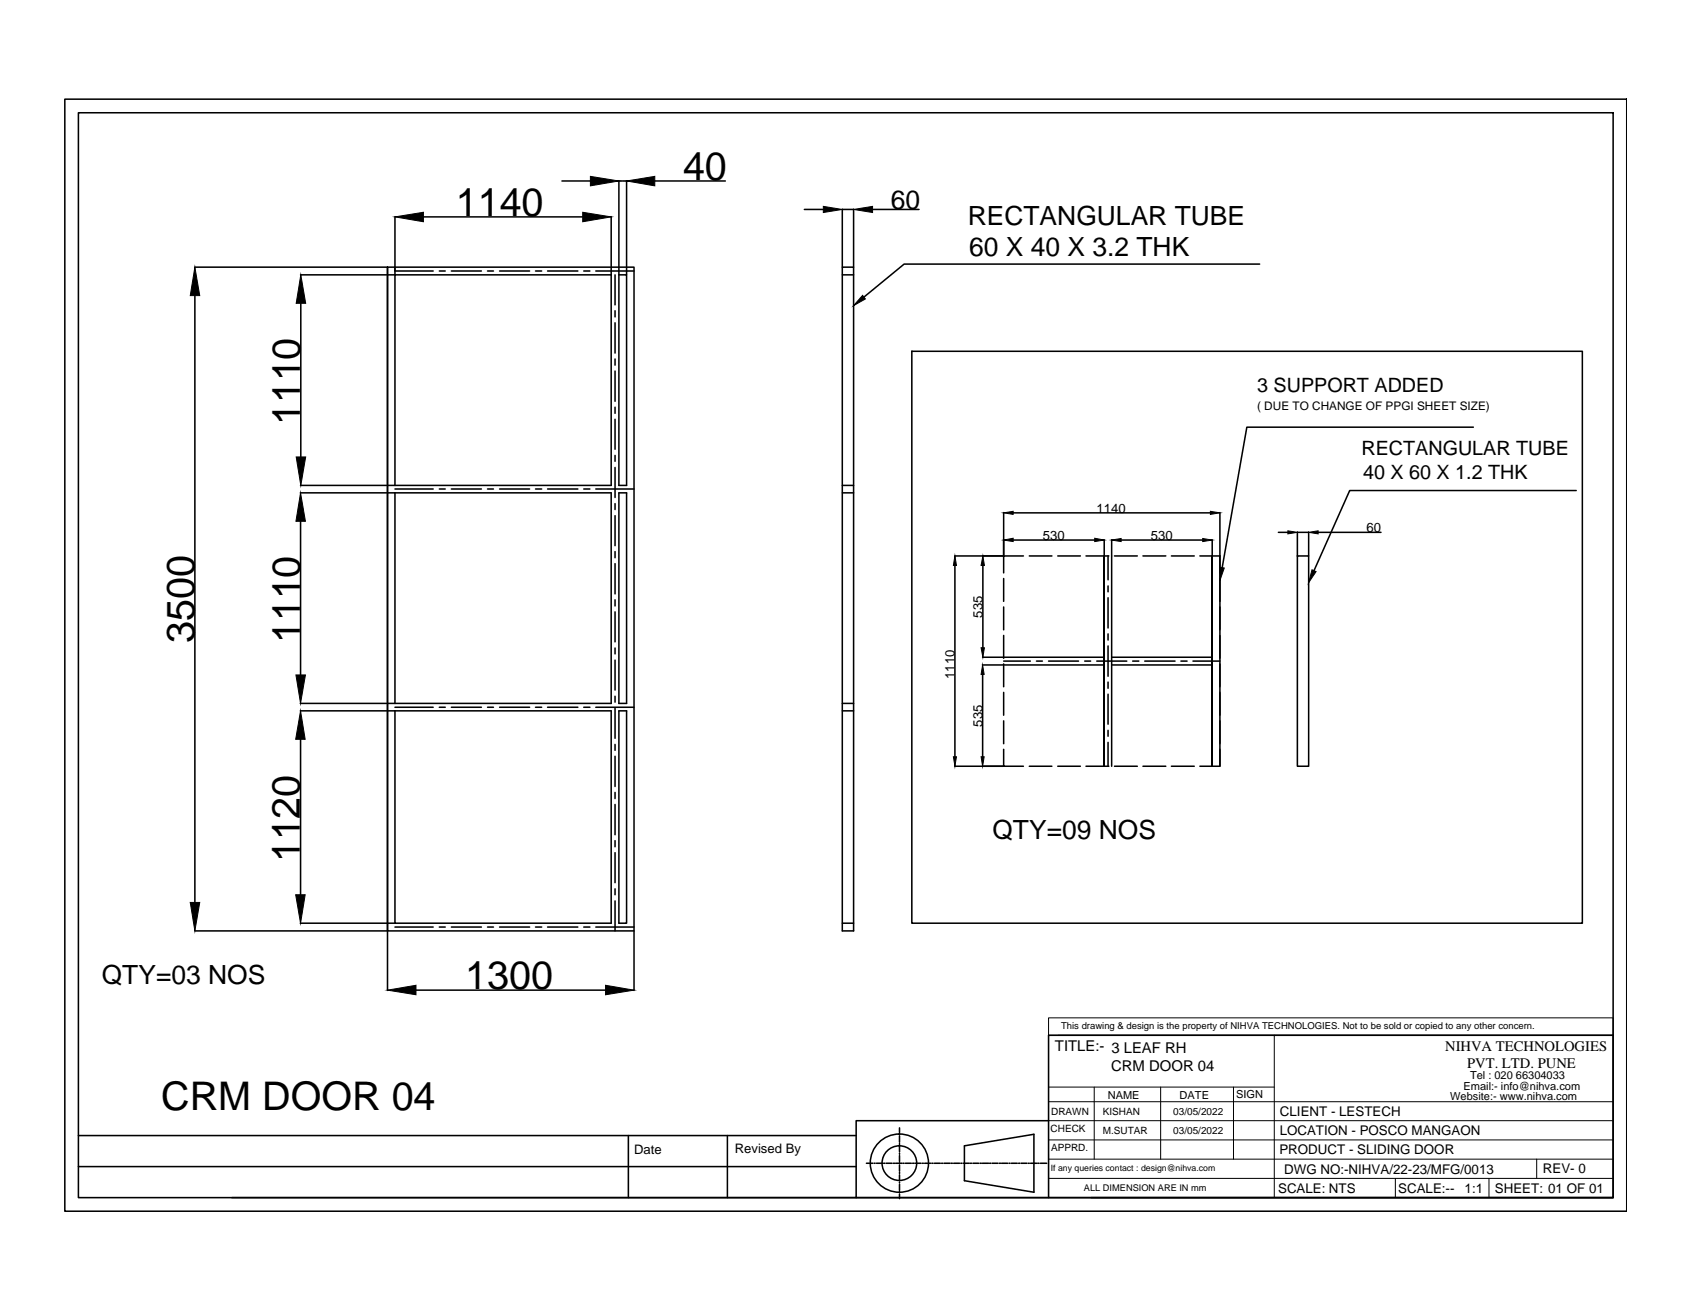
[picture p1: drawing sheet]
<svg xmlns="http://www.w3.org/2000/svg" width="279mm" height="216mm" viewBox="0 0 279 216" stroke-linecap="round" stroke-linejoin="round" font-family="sans-serif">
<!-- layer: 0 -->
<g fill="none" stroke="#000" stroke-width=".25">
<path d="M10.7 16.4h257.8v183.5h-257.8zM12.9 18.6h253.3v179.1h-253.3zM65.2 35.8v9.5M69.9 35.8h26.3M92.7 29.9h4.7M100.9 35.8v9.5M102.1 29.8v15.5M102.1 29.9h1.3M103.4 29.8v15.5M108.1 29.9h11.6M132.7 34.6h3.2M139 34.5v9.6"/>
<path d="M139 34.6h1.9M140.9 34.5v9.6M144 34.6h7.7M32.2 44.1h31.7M32.2 48.8v100.2M49.6 45.4h15.6M49.6 50.1v25.3M64 44.1h40.6v109.6h-40.6zM64 44.1v119.4M65.2 44.7h6.3M72.5 44.7h1M74.5 44.7h4.9"/>
<path d="M80.5 44.7h.9M82.5 44.7h4.9M88.4 44.7h1M90.4 44.7h5M96.3 44.7h1.1M98.3 44.7h6.3M101.5 45.4v4.9M101.5 51.3v1M101.5 53.3v5M101.5 59.3v1M102.1 45.4h1.3v34.7h-1.3zM139 44.1h1.9v109.6h-1.9z"/>
<path d="M139 45.4h1.9M150.5 58h110.6v94.4h-110.6zM207.9 43.6h-58.7l-6.6 5.5M101.5 61.2v5M101.5 67.2v1M101.5 69.2v5M101.5 75.2v.9M101.5 77.2v4.9M243.1 70.5h-37.3l-4.1 23.2M49.6 81.4h51.3v34.7h-51.3M49.6 80.1h51.3v-34.7h-35.7v34.7M49.6 86v25.4"/>
<path d="M65.2 81.4v34.7M65.2 80.7h6.3M72.5 80.7h1M74.5 80.7h4.9M80.5 80.7h.9M82.5 80.7h4.9M88.4 80.7h1M90.4 80.7h5M96.3 80.7h1.1M98.3 80.7h6.3M101.5 83.1v1M101.5 85.1v5"/>
<path d="M101.5 91v1.1M101.5 93v5M101.5 99v1M102.1 81.4h1.3v34.7h-1.3zM139 81.4h1.9M139 80.1h1.9M157.6 91.8h8M157.6 93.3v31.6M162.2 93.3v13.6M165.6 84.6v7.1M165.6 95.5v3.8M167.2 84.7h32.6"/>
<path d="M167.2 89.1h13.5M168.9 91.8h-3.3v2.8M169.9 91.8h3.7M174.6 91.8h3.7M179.2 91.8h3.8M182.2 89.1v2.6M182.9 91.8v3.9M182.9 96.7v1M182.9 98.7v5M183.5 89.1v2.6M183.5 91.8v34.7M183.9 91.8h3.8"/>
<path d="M185 89.1h13.5M188.6 91.8h3.8M193.3 91.8h3.8M198 91.8h3.3v34.7M200.1 89.1v2.6M201.3 84.6v7.1M211 87.9h1.5M214.1 91.8h1.9v34.7h-1.9zM214.1 87.8v3.9M214.1 87.9h1.9M216 87.8v3.9M217.5 87.9h10.4"/>
<path d="M260.1 81h-37.4l-5.8 13.2M49.6 117.3h51.3v35.1h-35.7v-35.1M65.2 116.7h6.3M72.5 116.7h1M74.5 116.7h4.9M80.5 116.7h.9M82.5 116.7h4.9M88.4 116.7h1M90.4 116.7h5M96.3 116.7h1.1M98.3 116.7h6.3M101.5 101v4.9"/>
<path d="M101.5 107v.9M101.5 109v4.9M101.5 114.9v1M101.5 116.9v5M102.1 117.3h1.3v35.1h-1.3zM139 117.3h1.9M139 116.1h1.9M162.1 109.8h3.5M162.2 108.5h3.4M162.2 111.3v13.6M165.6 100.2v3.8M165.6 104.9v3.8"/>
<path d="M165.6 109.6v3.8M165.6 114.3v3.8M165.6 119v3.8M165.6 108.5h16.6M165.6 109.8h16.6M165.6 109.1h4.4M171.1 109.1h.9M173 109.1h5M179 109.1h1M181 109.1h5M182.9 104.6v1M182.9 106.6v5"/>
<path d="M182.9 112.6v1M182.9 114.6v4.9M183.5 108.5h16.6M183.5 109.8h16.6M186.9 109.1h1M188.9 109.1h5M194.9 109.1h1M196.9 109.1h4.4M49.6 122v25.7M101.5 122.9v1M101.5 124.8v5M101.5 130.8v1"/>
<path d="M101.5 132.8v5M101.5 138.8v1M157.6 126.5h8M165.6 123.7v2.8h3.3M169.9 126.5h3.7M174.6 126.5h3.7M179.2 126.5h3.8M182.2 126.5v-34.7v34.7M182.9 120.6v.9M182.9 122.5v4M183.9 126.5h3.8M188.6 126.5h3.8"/>
<path d="M193.3 126.5h3.8M200.1 126.5v-34.7v34.7M201.3 123.7v2.8h-3.3M32.2 153.7h31.7M49.6 152.4h15.6M65.2 153h6.3M72.5 153h1M74.5 153h4.9M80.5 153h.9M82.5 153h4.9M88.4 153h1M90.4 153h5"/>
<path d="M96.3 153h1.1M98.3 153h6.3M101.5 140.7v5M101.5 146.7v1M101.5 148.7v5M104.6 153.7v9.8M139 152.4h1.9M68.7 163.4h31.2M173 170.9h93.2v26.8h-93.2zM12.9 192.6h128.4M12.9 187.4h128.4M103.7 187.4v10.3"/>
<path d="M120 187.4v10.3M141.3 197.7h31.7M143 192h1M144.3 192h.1M144.6 192h1.1M145.8 192h.2M146.2 192h1M147.4 192h.2M147.8 192h1M148.4 186.2v.7M148.4 187.1v.3M148.4 187.5v1"/>
<path d="M148.4 188.8v.1M148.4 189.1v1M148.4 190.3v.2M148.4 190.7v1M148.4 191.9v.2M148.4 192.3v1M148.4 193.5v.2M148.4 193.9v1M148.4 195.1v.2M148.4 195.5v1M148.4 196.7v.2M148.4 197.1v.8"/>
<path d="M149 192h.2M149.4 192h1M150.6 192h.2M151 192h1M152.2 192h.2M152.6 192h1M153.8 192h.2M154.2 192h1M155.4 192h.2M155.8 192h1M157 192h.2M157.4 192h1"/>
<path d="M158.6 192h.1M158.9 192h1.1M159.2 189.1l11.4-1.9v9.6l-11.4-1.9zM160.1 192h.2M160.6 192h.9M161.7 192h.3M162.1 192h1M163.3 192h.2M163.7 192h1M164.9 192h.2M165.3 192h1M166.5 192h.2"/>
<path d="M166.9 192h1M168.1 192h.2M168.5 192h1M169.7 192h.2M170.1 192h1M171.3 192h.2M171.7 192h1M173 185h-31.7v12.7h-103M180.1 197.7h86.1"/>
<circle cx="148.4" cy="192" r="2.86"/>
<circle cx="148.4" cy="192" r="4.8"/>
</g>
<g fill="#000" stroke="#000" stroke-width=".17">
<path d="M65.2 35.8l4.7-.8v1.6zM96.2 35l4.7 .8-4.7 .8zM97.4 29.1l4.7 .8-4.7 .8zM103.4 29.9l4.7-.8v1.6zM135.9 34.1l3.1 .5-3.1 .5zM140.9 34.6l3.1-.5v1zM32.2 44.1l.8 4.7h-1.6zM49.6 45.4l.8 4.7h-1.5zM142.4 48.8l.4 .5-1.9 1.1zM48.9 75.4h1.5l-.8 4.7zM49.6 81.4l.8 4.6h-1.6zM157.6 91.8l.2 1.5h-.5z"/>
<path d="M162.2 91.8l.3 1.5h-.6zM165.6 84.7l1.6-.3v.5zM165.6 89.1l1.6-.3v.6zM180.7 88.8l1.5 .3-1.5 .3zM183.5 89.1l1.5-.2v.5zM198.5 88.9l1.6 .2-1.6 .3zM199.8 84.4l1.5 .3-1.5 .2zM201.3 93.6l.7 .2-.7 2zM212.5 87.6l1.6 .3-1.6 .2zM216.5 94.1l.7 .2-1.2 1.9zM216 87.9l1.5-.3v.5zM48.8 111.4h1.6l-.8 4.7z"/>
<path d="M161.9 106.9h.6l-.3 1.6zM162.2 109.8l.2 1.5h-.5zM49.6 117.3l.8 4.7h-1.6zM157.3 124.9h.5l-.2 1.6zM161.9 124.9h.5l-.2 1.6zM31.4 149h1.6l-.8 4.7zM48.8 147.7h1.6l-.8 4.7zM64 163.4l4.7-.8v1.6zM99.9 162.6l4.7 .8-4.7 .8z"/>
</g>
<g fill="none" stroke="#000" stroke-width=".17">
<path d="M173 168h93.2v2.9h-93.2zM173 170.9v26.8M173 179.4h37.3M174.6 170.9h91.6M180.6 179.4v11.9M191.5 179.4v11.9M203.6 179.4v11.9M210.3 170.9v26.8M173 191.3h93.2M173 188.2h93.2M173 185h93.2M173 181.8h93.2"/>
<path d="M173 194.5h93.2M230.3 194.5v3.2M245.7 194.5v3.2M253.6 191.3v3.2"/>
</g>
<g font-size="6.5">
<text x="112.7" y="29.8">40</text>
<text x="75.2" y="35.7">1140</text>
<text x="49.6" y="70.2" transform="rotate(-90 49.6 70.2)">1110</text>
<text x="32.1" y="106.2" transform="rotate(-90 32.1 106.2)">3500</text>
<text x="49.5" y="106.2" transform="rotate(-90 49.5 106.2)">1110</text>
<text x="49.5" y="142.4" transform="rotate(-90 49.5 142.4)">1120</text>
<text x="76.8" y="163.3">1300</text>
<text x="26.6" y="183.3">CRM DOOR 04</text>
</g>
<g font-size="4.4">
<text x="147" y="34.5">60</text>
<text x="159.7" y="37.1">RECTANGULAR TUBE</text>
<text x="159.9" y="42.3">60 X 40 X 3.2 THK</text>
<text x="163.8" y="138.5">QTY=09 NOS</text>
<text x="16.8" y="162.4">QTY=03 NOS</text>
</g>
<g font-size="3.3">
<text x="207.5" y="64.7">3 SUPPORT ADDED</text>
<text x="224.7" y="75.1">RECTANGULAR TUBE</text>
<text x="224.9" y="79.1">40 X 60 X 1.2 THK</text>
</g>
<g font-size="2.5">
<text x="174.1" y="173.6">TITLE:- 3 LEAF RH</text>
<text x="183.4" y="176.8">CRM DOOR 04</text>
</g>
<g font-size="2.4">
<text x="238.5" y="173.5">NIHVA TECHNOLOGIES</text>
<text x="242.1" y="176.2">PVT. LTD. PUNE</text>
</g>
<g font-size="2.2">
<text x="172.1" y="89.1">530</text>
<text x="181" y="84.6">1140</text>
<text x="189.9" y="89.1">530</text>
<text x="225.5" y="87.8">60</text>
<text x="162.2" y="102" transform="rotate(-90 162.2 102)">535</text>
<text x="157.6" y="112" transform="rotate(-90 157.6 112)">1110</text>
<text x="162.1" y="120" transform="rotate(-90 162.1 120)">535</text>
<text x="211.2" y="184.2">CLIENT - LESTECH</text>
<text x="104.6" y="190.5">Date</text>
<text x="121.3" y="190.3">Revised By</text>
<text x="211.1" y="190.5">PRODUCT - SLIDING DOOR</text>
<text x="211.2" y="187.4">LOCATION - POSCO MANGAON</text>
<text x="210.9" y="196.8">SCALE: NTS</text>
<text x="211.9" y="193.7">DWG NO:-NIHVA/22-23/MFG/0013</text>
<text x="230.7" y="196.8">SCALE:--</text>
<text x="241.7" y="196.8">1:1</text>
<text x="246.7" y="196.8">SHEET: 01 OF 01</text>
<text x="254.6" y="193.7">REV- 0</text>
</g>
<text font-size="1.9" x="207.5" y="67.7">( DUE TO CHANGE OF PPGI SHEET SIZE)</text>
<g font-size="1.8">
<text x="241.5" y="179.9">Email:- info@nihva.com</text>
<text x="242.6" y="178.1">Tel : 020 66304033</text>
<text x="182.8" y="181.4">NAME</text>
<text x="194.7" y="181.4">DATE</text>
<text x="204" y="181.3">SIGN</text>
<text x="239.3" y="181.6">Website:- www.nihva.com</text>
</g>
<g font-size="1.7">
<text x="173.5" y="184.1">DRAWN</text>
<text x="182" y="184">KISHAN</text>
<text x="193.6" y="184">03/05/2022</text>
<text x="173.4" y="186.9">CHECK</text>
<text x="173.5" y="190">APPRD.</text>
<text x="182" y="187.2">M.SUTAR</text>
<text x="193.6" y="187.2">03/05/2022</text>
</g>
<text font-size="1.6" x="175.1" y="169.8">This drawing &amp; design is the property of NIHVA TECHNOLOGIES. Not to be sold or copied to any other concern.</text>
<text font-size="1.5" x="178.9" y="196.6">ALL DIMENSION ARE IN mm</text>
<text font-size="1.4" x="173.4" y="193.3">If any queries contact : design@nihva.com</text>
</svg>
